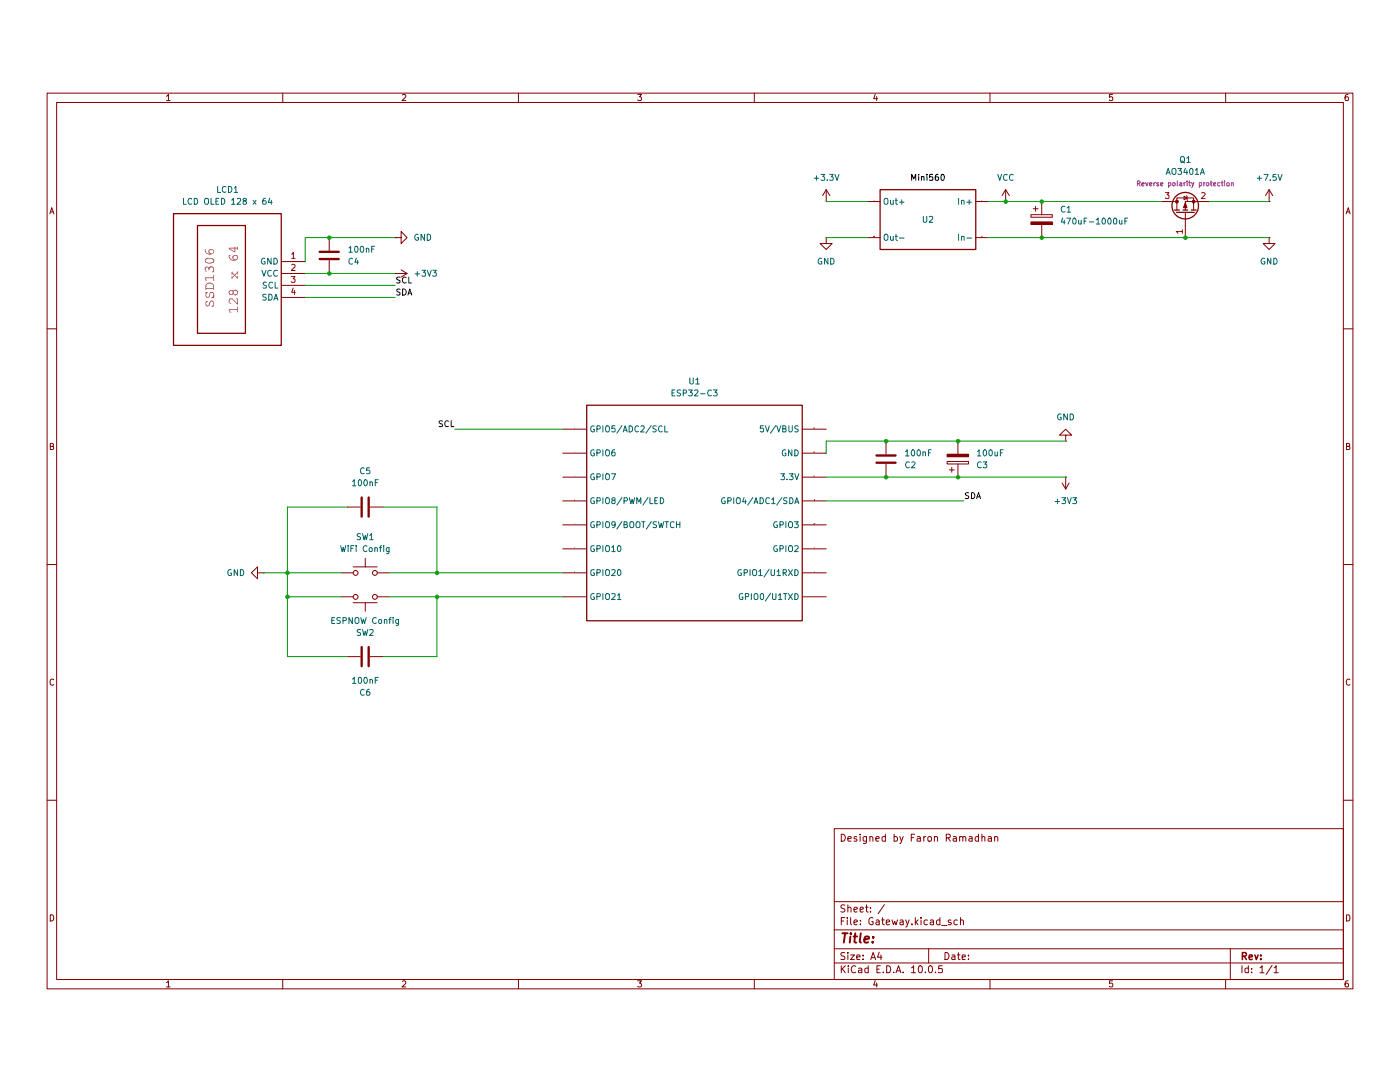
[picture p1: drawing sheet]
(kicad_sch
 (version 20260306)
 (generator "eeschema")
 (generator_version "10.0")
 (paper "A4")
 (title_block
  (comment 4 "Designed by Faron Ramadhan"))
 (lib_symbols
  (symbol "Device:C"
   (pin_numbers (hide yes))
   (pin_names
    (offset 0.254)) (exclude_from_sim no) (in_bom yes) (on_board yes)
   (in_pos_files yes)
   (duplicate_pin_numbers_are_jumpers no)
   (property "Reference" "C" (at 0.635 2.54 0) (show_name no) (do_not_autoplace no) (effects (font (size 1.27 1.27)) (justify left)))
   (property "Value" "C" (at 0.635 -2.54 0) (show_name no) (do_not_autoplace no) (effects (font (size 1.27 1.27)) (justify left)))
   (property "Footprint" "" (at 0.9652 -3.81 0) (show_name no) (do_not_autoplace no) (hide yes) (effects (font (size 1.27 1.27))))
   (property "Datasheet" "" (at 0 0 0) (show_name no) (do_not_autoplace no) (hide yes) (effects (font (size 1.27 1.27))))
   (property "Description" "Unpolarized capacitor" (at 0 0 0) (show_name no) (do_not_autoplace no) (hide yes) (effects (font (size 1.27 1.27))))
   (symbol "C_0_1"
    (polyline (pts (xy -2.032 0.762) (xy 2.032 0.762)) (stroke (width 0.508) (type default)) (fill (type none)))
    (polyline (pts (xy -2.032 -0.762) (xy 2.032 -0.762)) (stroke (width 0.508) (type default)) (fill (type none))))
   (symbol "C_1_1"
    (pin passive line (at 0 3.81 270) (length 2.794) (name "" (effects (font (size 1.27 1.27)))) (number "1" (effects (font (size 1.27 1.27)))))
    (pin passive line (at 0 -3.81 90) (length 2.794) (name "" (effects (font (size 1.27 1.27)))) (number "2" (effects (font (size 1.27 1.27))))))
   (embedded_fonts no))
  (symbol "Device:C_Polarized"
   (pin_numbers (hide yes))
   (pin_names
    (offset 0.254)) (exclude_from_sim no) (in_bom yes) (on_board yes)
   (in_pos_files yes)
   (duplicate_pin_numbers_are_jumpers no)
   (property "Reference" "C" (at 0.635 2.54 0) (show_name no) (do_not_autoplace no) (effects (font (size 1.27 1.27)) (justify left)))
   (property "Value" "C_Polarized" (at 0.635 -2.54 0) (show_name no) (do_not_autoplace no) (effects (font (size 1.27 1.27)) (justify left)))
   (property "Footprint" "" (at 0.9652 -3.81 0) (show_name no) (do_not_autoplace no) (hide yes) (effects (font (size 1.27 1.27))))
   (property "Datasheet" "" (at 0 0 0) (show_name no) (do_not_autoplace no) (hide yes) (effects (font (size 1.27 1.27))))
   (property "Description" "Polarized capacitor" (at 0 0 0) (show_name no) (do_not_autoplace no) (hide yes) (effects (font (size 1.27 1.27))))
   (symbol "C_Polarized_0_1"
    (rectangle (start -2.286 0.508) (end 2.286 1.016) (stroke (width 0) (type default)) (fill (type none)))
    (polyline (pts (xy -1.778 2.286) (xy -0.762 2.286)) (stroke (width 0) (type default)) (fill (type none)))
    (polyline (pts (xy -1.27 2.794) (xy -1.27 1.778)) (stroke (width 0) (type default)) (fill (type none)))
    (rectangle (start 2.286 -0.508) (end -2.286 -1.016) (stroke (width 0) (type default)) (fill (type outline))))
   (symbol "C_Polarized_1_1"
    (pin passive line (at 0 3.81 270) (length 2.794) (name "" (effects (font (size 1.27 1.27)))) (number "1" (effects (font (size 1.27 1.27)))))
    (pin passive line (at 0 -3.81 90) (length 2.794) (name "" (effects (font (size 1.27 1.27)))) (number "2" (effects (font (size 1.27 1.27))))))
   (embedded_fonts no))
  (symbol "ISK Doorlock Libraries:ESP32-C3-Super Mini" (exclude_from_sim no) (in_bom yes) (on_board yes)
   (in_pos_files yes)
   (duplicate_pin_numbers_are_jumpers no)
   (property "Reference" "U?" (at 0 22.86 0) (show_name no) (do_not_autoplace no) (effects (font (size 1.27 1.27))))
   (property "Value" "ESP32-C3" (at 0 20.32 0) (show_name no) (do_not_autoplace no) (effects (font (size 1.27 1.27))))
   (property "Footprint" "" (at 0 0 0) (show_name no) (do_not_autoplace no) (hide yes) (effects (font (size 1.27 1.27))))
   (property "Datasheet" "https://www.tindie.com/products/adz1122/esp32-c3-development-board-esp32-supermini/" (at 0 0 0) (show_name no) (do_not_autoplace no) (hide yes) (effects (font (size 1.27 1.27))))
   (property "Description" "" (at 0 0 0) (show_name no) (do_not_autoplace no) (hide yes) (effects (font (size 1.27 1.27))))
   (property "Manufacturer" "Maker go" (at 0 0 0) (show_name no) (do_not_autoplace no) (hide yes) (effects (font (size 1.27 1.27))))
   (symbol "ESP32-C3-Super Mini_0_0"
    (rectangle (start -22.86 17.78) (end 22.86 -27.94) (stroke (width 0.254) (type solid)) (fill (type none)))
    (pin unspecified line (at -27.94 12.7 0) (length 5.08) (name "GPIO5/ADC2/SCL" (effects (font (size 1.27 1.27)))) (number "1" (effects (font (size 0.0254 0.0254)))))
    (pin unspecified line (at -27.94 7.62 0) (length 5.08) (name "GPIO6" (effects (font (size 1.27 1.27)))) (number "2" (effects (font (size 0.0254 0.0254)))))
    (pin unspecified line (at -27.94 2.54 0) (length 5.08) (name "GPIO7" (effects (font (size 1.27 1.27)))) (number "3" (effects (font (size 0.0254 0.0254)))))
    (pin unspecified line (at -27.94 -2.54 0) (length 5.08) (name "GPIO8/PWM/LED" (effects (font (size 1.27 1.27)))) (number "4" (effects (font (size 0.0254 0.0254)))))
    (pin unspecified line (at -27.94 -7.62 0) (length 5.08) (name "GPIO9/BOOT/SWTCH" (effects (font (size 1.27 1.27)))) (number "5" (effects (font (size 0.0254 0.0254)))))
    (pin unspecified line (at -27.94 -12.7 0) (length 5.08) (name "GPIO10" (effects (font (size 1.27 1.27)))) (number "6" (effects (font (size 0.0254 0.0254)))))
    (pin unspecified line (at -27.94 -17.78 0) (length 5.08) (name "GPIO20" (effects (font (size 1.27 1.27)))) (number "7" (effects (font (size 0.0254 0.0254)))))
    (pin unspecified line (at -27.94 -22.86 0) (length 5.08) (name "GPIO21" (effects (font (size 1.27 1.27)))) (number "8" (effects (font (size 0.0254 0.0254)))))
    (pin unspecified line (at 27.94 -22.86 180) (length 5.08) (name "GPIO0/U1TXD" (effects (font (size 1.27 1.27)))) (number "9" (effects (font (size 0.0254 0.0254)))))
    (pin unspecified line (at 27.94 -17.78 180) (length 5.08) (name "GPIO1/U1RXD" (effects (font (size 1.27 1.27)))) (number "10" (effects (font (size 0.0254 0.0254)))))
    (pin unspecified line (at 27.94 -12.7 180) (length 5.08) (name "GPIO2" (effects (font (size 1.27 1.27)))) (number "11" (effects (font (size 0.0254 0.0254)))))
    (pin unspecified line (at 27.94 -7.62 180) (length 5.08) (name "GPIO3" (effects (font (size 1.27 1.27)))) (number "12" (effects (font (size 0.0254 0.0254)))))
    (pin unspecified line (at 27.94 -2.54 180) (length 5.08) (name "GPIO4/ADC1/SDA" (effects (font (size 1.27 1.27)))) (number "13" (effects (font (size 0.0254 0.0254)))))
    (pin unspecified line (at 27.94 2.54 180) (length 5.08) (name "3.3V" (effects (font (size 1.27 1.27)))) (number "14" (effects (font (size 0.0254 0.0254)))))
    (pin unspecified line (at 27.94 7.62 180) (length 5.08) (name "GND" (effects (font (size 1.27 1.27)))) (number "15" (effects (font (size 0.0254 0.0254)))))
    (pin unspecified line (at 27.94 12.7 180) (length 5.08) (name "5V/VBUS" (effects (font (size 1.27 1.27)))) (number "16" (effects (font (size 0.0254 0.0254))))))
   (embedded_fonts no))
  (symbol "ISK Doorlock Libraries:LCD OLED 128 x 64" (exclude_from_sim no) (in_bom yes) (on_board yes)
   (in_pos_files yes)
   (duplicate_pin_numbers_are_jumpers no)
   (property "Reference" "LCD?" (at -7.62 20.32 0) (show_name no) (do_not_autoplace no) (effects (font (size 1.27 1.27))))
   (property "Value" "LCD OLED 128 x 64" (at -8.89 17.78 0) (show_name no) (do_not_autoplace no) (effects (font (size 1.27 1.27))))
   (property "Footprint" "" (at 0 0 0) (show_name no) (do_not_autoplace no) (hide yes) (effects (font (size 1.27 1.27))))
   (property "Datasheet" "" (at 0 0 0) (show_name no) (do_not_autoplace no) (hide yes) (effects (font (size 1.27 1.27))))
   (property "Description" "" (at 0 0 0) (show_name no) (do_not_autoplace no) (hide yes) (effects (font (size 1.27 1.27))))
   (symbol "LCD OLED 128 x 64_0_0"
    (rectangle (start -20.32 13.97) (end 2.54 -13.97) (stroke (width 0.254) (type solid)) (fill (type none)))
    (rectangle (start -15.24 11.43) (end -5.08 -11.43) (stroke (width 0.254) (type solid)) (fill (type none)))
    (text "SSD1306" (at -13.8303 -6.0452 900) (effects (font
    (face "monospace") (size 2.1717 2.1717)) (justify left top)))
    (text "128 x 64" (at -8.7503 -7.3152 900) (effects (font
    (face "monospace") (size 2.1717 2.1717)) (justify left top)))
    (pin unspecified line (at 7.62 3.81 180) (length 5.08) (name "GND" (effects (font (size 1.27 1.27)))) (number "1" (effects (font (size 1.27 1.27)))))
    (pin unspecified line (at 7.62 1.27 180) (length 5.08) (name "VCC" (effects (font (size 1.27 1.27)))) (number "2" (effects (font (size 1.27 1.27)))))
    (pin unspecified line (at 7.62 -1.27 180) (length 5.08) (name "SCL" (effects (font (size 1.27 1.27)))) (number "3" (effects (font (size 1.27 1.27)))))
    (pin unspecified line (at 7.62 -3.81 180) (length 5.08) (name "SDA" (effects (font (size 1.27 1.27)))) (number "4" (effects (font (size 1.27 1.27))))))
   (embedded_fonts no))
  (symbol "ISK Doorlock Libraries:Mini560" (exclude_from_sim no) (in_bom yes) (on_board yes)
   (in_pos_files yes)
   (duplicate_pin_numbers_are_jumpers no)
   (property "Reference" "U?" (at 10.16 17.78 0) (show_name no) (do_not_autoplace no) (effects (font (size 1.27 1.27))))
   (property "Value" "Mini560" (at 10.16 15.24 0) (show_name no) (do_not_autoplace no) (effects (font (size 1.27 1.27))))
   (property "Footprint" "" (at 0 0 0) (show_name no) (do_not_autoplace no) (hide yes) (effects (font (size 1.27 1.27))))
   (property "Datasheet" "" (at 0 0 0) (show_name no) (do_not_autoplace no) (hide yes) (effects (font (size 1.27 1.27))))
   (property "Description" "" (at 0 0 0) (show_name no) (do_not_autoplace no) (hide yes) (effects (font (size 1.27 1.27))))
   (symbol "Mini560_0_0"
    (rectangle (start 0 12.7) (end 20.32 0) (stroke (width 0.254) (type solid)) (fill (type none)))
    (pin passive line (at -2.54 10.16 0) (length 2.54) (name "In+" (effects (font (size 1.27 1.27)))) (number "1" (effects (font (size 0.0254 0.0254)))))
    (pin passive line (at -2.54 2.54 0) (length 2.54) (name "In-" (effects (font (size 1.27 1.27)))) (number "2" (effects (font (size 0.0254 0.0254)))))
    (pin passive line (at 22.86 2.54 180) (length 2.54) (name "Out-" (effects (font (size 1.27 1.27)))) (number "3" (effects (font (size 0.0254 0.0254)))))
    (pin passive line (at 22.86 10.16 180) (length 2.54) (name "Out+" (effects (font (size 1.27 1.27)))) (number "4" (effects (font (size 0.0254 0.0254))))))
   (embedded_fonts no))
  (symbol "Switch:SW_Push"
   (pin_numbers (hide yes))
   (pin_names
    (offset 1.016) (hide yes)) (exclude_from_sim no) (in_bom yes) (on_board yes)
   (in_pos_files yes)
   (duplicate_pin_numbers_are_jumpers no)
   (property "Reference" "SW" (at 1.27 2.54 0) (show_name no) (do_not_autoplace no) (effects (font (size 1.27 1.27)) (justify left)))
   (property "Value" "SW_Push" (at 0 -1.524 0) (show_name no) (do_not_autoplace no) (effects (font (size 1.27 1.27))))
   (property "Footprint" "" (at 0 5.08 0) (show_name no) (do_not_autoplace no) (hide yes) (effects (font (size 1.27 1.27))))
   (property "Datasheet" "" (at 0 5.08 0) (show_name no) (do_not_autoplace no) (hide yes) (effects (font (size 1.27 1.27))))
   (property "Description" "Push button switch, generic, two pins" (at 0 0 0) (show_name no) (do_not_autoplace no) (hide yes) (effects (font (size 1.27 1.27))))
   (symbol "SW_Push_0_1"
    (circle (center -2.032 0) (radius 0.508) (stroke (width 0) (type default)) (fill (type none)))
    (polyline (pts (xy 0 1.27) (xy 0 3.048)) (stroke (width 0) (type default)) (fill (type none)))
    (circle (center 2.032 0) (radius 0.508) (stroke (width 0) (type default)) (fill (type none)))
    (polyline (pts (xy 2.54 1.27) (xy -2.54 1.27)) (stroke (width 0) (type default)) (fill (type none)))
    (pin passive line (at -5.08 0 0) (length 2.54) (name "1" (effects (font (size 1.27 1.27)))) (number "1" (effects (font (size 1.27 1.27)))))
    (pin passive line (at 5.08 0 180) (length 2.54) (name "2" (effects (font (size 1.27 1.27)))) (number "2" (effects (font (size 1.27 1.27))))))
   (embedded_fonts no))
  (symbol "Transistor_FET:AO3401A"
   (pin_names (hide yes)) (exclude_from_sim no) (in_bom yes) (on_board yes)
   (in_pos_files yes)
   (duplicate_pin_numbers_are_jumpers no)
   (property "Reference" "Q" (at 5.08 1.905 0) (show_name no) (do_not_autoplace no) (effects (font (size 1.27 1.27)) (justify left)))
   (property "Value" "AO3401A" (at 5.08 0 0) (show_name no) (do_not_autoplace no) (effects (font (size 1.27 1.27)) (justify left)))
   (property "Footprint" "Package_TO_SOT_SMD:SOT-23" (at 5.08 -1.905 0) (show_name no) (do_not_autoplace no) (hide yes) (effects (font (size 1.27 1.27)
    (italic yes)) (justify left)))
   (property "Datasheet" "http://www.aosmd.com/pdfs/datasheet/AO3401A.pdf" (at 5.08 -3.81 0) (show_name no) (do_not_autoplace no) (hide yes) (effects (font (size 1.27 1.27)) (justify left)))
   (property "Description" "-4.0A Id, -30V Vds, P-Channel MOSFET, SOT-23" (at 0 0 0) (show_name no) (do_not_autoplace no) (hide yes) (effects (font (size 1.27 1.27))))
   (symbol "AO3401A_0_1"
    (polyline (pts (xy 0.254 1.905) (xy 0.254 -1.905)) (stroke (width 0.254) (type default)) (fill (type none)))
    (polyline (pts (xy 0.254 0) (xy -2.54 0)) (stroke (width 0) (type default)) (fill (type none)))
    (polyline (pts (xy 0.762 2.286) (xy 0.762 1.27)) (stroke (width 0.254) (type default)) (fill (type none)))
    (polyline (pts (xy 0.762 1.778) (xy 3.302 1.778) (xy 3.302 -1.778) (xy 0.762 -1.778)) (stroke (width 0) (type default)) (fill (type none)))
    (polyline (pts (xy 0.762 0.508) (xy 0.762 -0.508)) (stroke (width 0.254) (type default)) (fill (type none)))
    (polyline (pts (xy 0.762 -1.27) (xy 0.762 -2.286)) (stroke (width 0.254) (type default)) (fill (type none)))
    (circle (center 1.651 0) (radius 2.794) (stroke (width 0.254) (type default)) (fill (type none)))
    (polyline (pts (xy 2.286 0) (xy 1.27 0.381) (xy 1.27 -0.381) (xy 2.286 0)) (stroke (width 0) (type default)) (fill (type outline)))
    (polyline (pts (xy 2.54 2.54) (xy 2.54 1.778)) (stroke (width 0) (type default)) (fill (type none)))
    (circle (center 2.54 1.778) (radius 0.254) (stroke (width 0) (type default)) (fill (type outline)))
    (circle (center 2.54 -1.778) (radius 0.254) (stroke (width 0) (type default)) (fill (type outline)))
    (polyline (pts (xy 2.54 -2.54) (xy 2.54 0) (xy 0.762 0)) (stroke (width 0) (type default)) (fill (type none)))
    (polyline (pts (xy 2.794 -0.508) (xy 2.921 -0.381) (xy 3.683 -0.381) (xy 3.81 -0.254)) (stroke (width 0) (type default)) (fill (type none)))
    (polyline (pts (xy 3.302 -0.381) (xy 2.921 0.254) (xy 3.683 0.254) (xy 3.302 -0.381)) (stroke (width 0) (type default)) (fill (type none))))
   (symbol "AO3401A_1_1"
    (pin input line (at -5.08 0 0) (length 2.54) (name "G" (effects (font (size 1.27 1.27)))) (number "1" (effects (font (size 1.27 1.27)))))
    (pin passive line (at 2.54 -5.08 90) (length 2.54) (name "S" (effects (font (size 1.27 1.27)))) (number "2" (effects (font (size 1.27 1.27)))))
    (pin passive line (at 2.54 5.08 270) (length 2.54) (name "D" (effects (font (size 1.27 1.27)))) (number "3" (effects (font (size 1.27 1.27))))))
   (embedded_fonts no))
  (symbol "power:+3.3V"
   (power global)
   (pin_numbers (hide yes))
   (pin_names
    (offset 0) (hide yes)) (exclude_from_sim no) (in_bom yes) (on_board yes)
   (in_pos_files yes)
   (duplicate_pin_numbers_are_jumpers no)
   (property "Reference" "#PWR" (at 0 -3.81 0) (show_name no) (do_not_autoplace no) (hide yes) (effects (font (size 1.27 1.27))))
   (property "Value" "+3.3V" (at 0 3.556 0) (show_name no) (do_not_autoplace no) (effects (font (size 1.27 1.27))))
   (property "Footprint" "" (at 0 0 0) (show_name no) (do_not_autoplace no) (hide yes) (effects (font (size 1.27 1.27))))
   (property "Datasheet" "" (at 0 0 0) (show_name no) (do_not_autoplace no) (hide yes) (effects (font (size 1.27 1.27))))
   (property "Description" "Power symbol creates a global label with name \"+3.3V\"" (at 0 0 0) (show_name no) (do_not_autoplace no) (hide yes) (effects (font (size 1.27 1.27))))
   (symbol "+3.3V_0_1"
    (polyline (pts (xy -0.762 1.27) (xy 0 2.54)) (stroke (width 0) (type default)) (fill (type none)))
    (polyline (pts (xy 0 2.54) (xy 0.762 1.27)) (stroke (width 0) (type default)) (fill (type none)))
    (polyline (pts (xy 0 0) (xy 0 2.54)) (stroke (width 0) (type default)) (fill (type none))))
   (symbol "+3.3V_1_1"
    (pin power_in line (at 0 0 90) (length 0) (name "" (effects (font (size 1.27 1.27)))) (number "1" (effects (font (size 1.27 1.27))))))
   (embedded_fonts no))
  (symbol "power:+3V3"
   (power global)
   (pin_numbers (hide yes))
   (pin_names
    (offset 0) (hide yes)) (exclude_from_sim no) (in_bom yes) (on_board yes)
   (in_pos_files yes)
   (duplicate_pin_numbers_are_jumpers no)
   (property "Reference" "#PWR" (at 0 -3.81 0) (show_name no) (do_not_autoplace no) (hide yes) (effects (font (size 1.27 1.27))))
   (property "Value" "+3V3" (at 0 3.556 0) (show_name no) (do_not_autoplace no) (effects (font (size 1.27 1.27))))
   (property "Footprint" "" (at 0 0 0) (show_name no) (do_not_autoplace no) (hide yes) (effects (font (size 1.27 1.27))))
   (property "Datasheet" "" (at 0 0 0) (show_name no) (do_not_autoplace no) (hide yes) (effects (font (size 1.27 1.27))))
   (property "Description" "Power symbol creates a global label with name \"+3V3\"" (at 0 0 0) (show_name no) (do_not_autoplace no) (hide yes) (effects (font (size 1.27 1.27))))
   (symbol "+3V3_0_1"
    (polyline (pts (xy -0.762 1.27) (xy 0 2.54)) (stroke (width 0) (type default)) (fill (type none)))
    (polyline (pts (xy 0 2.54) (xy 0.762 1.27)) (stroke (width 0) (type default)) (fill (type none)))
    (polyline (pts (xy 0 0) (xy 0 2.54)) (stroke (width 0) (type default)) (fill (type none))))
   (symbol "+3V3_1_1"
    (pin power_in line (at 0 0 90) (length 0) (name "" (effects (font (size 1.27 1.27)))) (number "1" (effects (font (size 1.27 1.27))))))
   (embedded_fonts no))
  (symbol "power:+7.5V"
   (power global)
   (pin_numbers (hide yes))
   (pin_names
    (offset 0) (hide yes)) (exclude_from_sim no) (in_bom yes) (on_board yes)
   (in_pos_files yes)
   (duplicate_pin_numbers_are_jumpers no)
   (property "Reference" "#PWR" (at 0 -3.81 0) (show_name no) (do_not_autoplace no) (hide yes) (effects (font (size 1.27 1.27))))
   (property "Value" "+7.5V" (at 0 3.556 0) (show_name no) (do_not_autoplace no) (effects (font (size 1.27 1.27))))
   (property "Footprint" "" (at 0 0 0) (show_name no) (do_not_autoplace no) (hide yes) (effects (font (size 1.27 1.27))))
   (property "Datasheet" "" (at 0 0 0) (show_name no) (do_not_autoplace no) (hide yes) (effects (font (size 1.27 1.27))))
   (property "Description" "Power symbol creates a global label with name \"+7.5V\"" (at 0 0 0) (show_name no) (do_not_autoplace no) (hide yes) (effects (font (size 1.27 1.27))))
   (symbol "+7.5V_0_1"
    (polyline (pts (xy -0.762 1.27) (xy 0 2.54)) (stroke (width 0) (type default)) (fill (type none)))
    (polyline (pts (xy 0 2.54) (xy 0.762 1.27)) (stroke (width 0) (type default)) (fill (type none)))
    (polyline (pts (xy 0 0) (xy 0 2.54)) (stroke (width 0) (type default)) (fill (type none))))
   (symbol "+7.5V_1_1"
    (pin power_in line (at 0 0 90) (length 0) (name "" (effects (font (size 1.27 1.27)))) (number "1" (effects (font (size 1.27 1.27))))))
   (embedded_fonts no))
  (symbol "power:GND"
   (power global)
   (pin_numbers (hide yes))
   (pin_names
    (offset 0) (hide yes)) (exclude_from_sim no) (in_bom yes) (on_board yes)
   (in_pos_files yes)
   (duplicate_pin_numbers_are_jumpers no)
   (property "Reference" "#PWR" (at 0 -6.35 0) (show_name no) (do_not_autoplace no) (hide yes) (effects (font (size 1.27 1.27))))
   (property "Value" "GND" (at 0 -3.81 0) (show_name no) (do_not_autoplace no) (effects (font (size 1.27 1.27))))
   (property "Footprint" "" (at 0 0 0) (show_name no) (do_not_autoplace no) (hide yes) (effects (font (size 1.27 1.27))))
   (property "Datasheet" "" (at 0 0 0) (show_name no) (do_not_autoplace no) (hide yes) (effects (font (size 1.27 1.27))))
   (property "Description" "Power symbol creates a global label with name \"GND\" , ground" (at 0 0 0) (show_name no) (do_not_autoplace no) (hide yes) (effects (font (size 1.27 1.27))))
   (symbol "GND_0_1"
    (polyline (pts (xy 0 0) (xy 0 -1.27) (xy 1.27 -1.27) (xy 0 -2.54) (xy -1.27 -1.27) (xy 0 -1.27)) (stroke (width 0) (type default)) (fill (type none))))
   (symbol "GND_1_1"
    (pin power_in line (at 0 0 270) (length 0) (name "" (effects (font (size 1.27 1.27)))) (number "1" (effects (font (size 1.27 1.27))))))
   (embedded_fonts no))
  (symbol "power:VCC"
   (power global)
   (pin_numbers (hide yes))
   (pin_names
    (offset 0) (hide yes)) (exclude_from_sim no) (in_bom yes) (on_board yes)
   (in_pos_files yes)
   (duplicate_pin_numbers_are_jumpers no)
   (property "Reference" "#PWR" (at 0 -3.81 0) (show_name no) (do_not_autoplace no) (hide yes) (effects (font (size 1.27 1.27))))
   (property "Value" "VCC" (at 0 3.556 0) (show_name no) (do_not_autoplace no) (effects (font (size 1.27 1.27))))
   (property "Footprint" "" (at 0 0 0) (show_name no) (do_not_autoplace no) (hide yes) (effects (font (size 1.27 1.27))))
   (property "Datasheet" "" (at 0 0 0) (show_name no) (do_not_autoplace no) (hide yes) (effects (font (size 1.27 1.27))))
   (property "Description" "Power symbol creates a global label with name \"VCC\"" (at 0 0 0) (show_name no) (do_not_autoplace no) (hide yes) (effects (font (size 1.27 1.27))))
   (symbol "VCC_0_1"
    (polyline (pts (xy -0.762 1.27) (xy 0 2.54)) (stroke (width 0) (type default)) (fill (type none)))
    (polyline (pts (xy 0 2.54) (xy 0.762 1.27)) (stroke (width 0) (type default)) (fill (type none)))
    (polyline (pts (xy 0 0) (xy 0 2.54)) (stroke (width 0) (type default)) (fill (type none))))
   (symbol "VCC_1_1"
    (pin power_in line (at 0 0 90) (length 0) (name "" (effects (font (size 1.27 1.27)))) (number "1" (effects (font (size 1.27 1.27))))))
   (embedded_fonts no)))
 (junction
  (at 213.36 33.02)
  (diameter 0)
  (color 0 0 0 0))
 (junction
  (at 187.96 91.44)
  (diameter 0)
  (color 0 0 0 0))
 (junction
  (at 92.71 111.76)
  (diameter 0)
  (color 0 0 0 0))
 (junction
  (at 251.46 40.64)
  (diameter 0)
  (color 0 0 0 0))
 (junction
  (at 220.98 33.02)
  (diameter 0)
  (color 0 0 0 0))
 (junction
  (at 92.71 116.84)
  (diameter 0)
  (color 0 0 0 0))
 (junction
  (at 69.85 48.26)
  (diameter 0)
  (color 0 0 0 0))
 (junction
  (at 220.98 40.64)
  (diameter 0)
  (color 0 0 0 0))
 (junction
  (at 203.2 83.82)
  (diameter 0)
  (color 0 0 0 0))
 (junction
  (at 60.96 116.84)
  (diameter 0)
  (color 0 0 0 0))
 (junction
  (at 187.96 83.82)
  (diameter 0)
  (color 0 0 0 0))
 (junction
  (at 203.2 91.44)
  (diameter 0)
  (color 0 0 0 0))
 (junction
  (at 69.85 40.64)
  (diameter 0)
  (color 0 0 0 0))
 (junction
  (at 60.96 111.76)
  (diameter 0)
  (color 0 0 0 0))
 (wire
  (pts (xy 55.88 111.76) (xy 60.96 111.76))
  (stroke (width 0) (type default)))
 (wire
  (pts (xy 60.96 116.84) (xy 60.96 111.76))
  (stroke (width 0) (type default)))
 (wire
  (pts (xy 175.26 83.82) (xy 175.26 86.36))
  (stroke (width 0) (type default)))
 (wire
  (pts (xy 82.55 116.84) (xy 92.71 116.84))
  (stroke (width 0) (type default)))
 (wire
  (pts (xy 175.26 91.44) (xy 187.96 91.44))
  (stroke (width 0) (type default)))
 (wire
  (pts (xy 64.77 50.8) (xy 83.82 50.8))
  (stroke (width 0) (type default)))
 (wire
  (pts (xy 119.38 81.28) (xy 96.52 81.28))
  (stroke (width 0) (type default)))
 (wire
  (pts (xy 213.36 33.02) (xy 220.98 33.02))
  (stroke (width 0) (type default)))
 (wire
  (pts (xy 175.26 83.82) (xy 187.96 83.82))
  (stroke (width 0) (type default)))
 (wire
  (pts (xy 187.96 91.44) (xy 203.2 91.44))
  (stroke (width 0) (type default)))
 (wire
  (pts (xy 64.77 53.34) (xy 83.82 53.34))
  (stroke (width 0) (type default)))
 (wire
  (pts (xy 213.36 33.02) (xy 209.55 33.02))
  (stroke (width 0) (type default)))
 (wire
  (pts (xy 175.26 33.02) (xy 184.15 33.02))
  (stroke (width 0) (type default)))
 (wire
  (pts (xy 73.66 129.54) (xy 60.96 129.54))
  (stroke (width 0) (type default)))
 (wire
  (pts (xy 92.71 116.84) (xy 119.38 116.84))
  (stroke (width 0) (type default)))
 (wire
  (pts (xy 60.96 111.76) (xy 72.39 111.76))
  (stroke (width 0) (type default)))
 (wire
  (pts (xy 73.66 97.79) (xy 60.96 97.79))
  (stroke (width 0) (type default)))
 (wire
  (pts (xy 246.38 33.02) (xy 220.98 33.02))
  (stroke (width 0) (type default)))
 (wire
  (pts (xy 69.85 40.64) (xy 83.82 40.64))
  (stroke (width 0) (type default)))
 (wire
  (pts (xy 203.2 83.82) (xy 226.06 83.82))
  (stroke (width 0) (type default)))
 (wire
  (pts (xy 209.55 40.64) (xy 220.98 40.64))
  (stroke (width 0) (type default)))
 (wire
  (pts (xy 92.71 111.76) (xy 92.71 97.79))
  (stroke (width 0) (type default)))
 (wire
  (pts (xy 269.24 40.64) (xy 251.46 40.64))
  (stroke (width 0) (type default)))
 (wire
  (pts (xy 92.71 116.84) (xy 92.71 129.54))
  (stroke (width 0) (type default)))
 (wire
  (pts (xy 92.71 129.54) (xy 81.28 129.54))
  (stroke (width 0) (type default)))
 (wire
  (pts (xy 187.96 83.82) (xy 203.2 83.82))
  (stroke (width 0) (type default)))
 (wire
  (pts (xy 175.26 96.52) (xy 204.47 96.52))
  (stroke (width 0) (type default)))
 (wire
  (pts (xy 64.77 40.64) (xy 64.77 45.72))
  (stroke (width 0) (type default)))
 (wire
  (pts (xy 251.46 40.64) (xy 220.98 40.64))
  (stroke (width 0) (type default)))
 (wire
  (pts (xy 60.96 116.84) (xy 72.39 116.84))
  (stroke (width 0) (type default)))
 (wire
  (pts (xy 82.55 111.76) (xy 92.71 111.76))
  (stroke (width 0) (type default)))
 (wire
  (pts (xy 226.06 91.44) (xy 203.2 91.44))
  (stroke (width 0) (type default)))
 (wire
  (pts (xy 69.85 48.26) (xy 83.82 48.26))
  (stroke (width 0) (type default)))
 (wire
  (pts (xy 64.77 40.64) (xy 69.85 40.64))
  (stroke (width 0) (type default)))
 (wire
  (pts (xy 92.71 111.76) (xy 119.38 111.76))
  (stroke (width 0) (type default)))
 (wire
  (pts (xy 60.96 97.79) (xy 60.96 111.76))
  (stroke (width 0) (type default)))
 (wire
  (pts (xy 175.26 40.64) (xy 184.15 40.64))
  (stroke (width 0) (type default)))
 (wire
  (pts (xy 60.96 129.54) (xy 60.96 116.84))
  (stroke (width 0) (type default)))
 (wire
  (pts (xy 64.77 48.26) (xy 69.85 48.26))
  (stroke (width 0) (type default)))
 (wire
  (pts (xy 92.71 97.79) (xy 81.28 97.79))
  (stroke (width 0) (type default)))
 (wire
  (pts (xy 269.24 33.02) (xy 256.54 33.02))
  (stroke (width 0) (type default)))
 (label "SCL"
  (at 83.82 50.8 0)
  (effects (font (size 1.27 1.27)) (justify left bottom)))
 (label "SDA"
  (at 204.47 96.52 0)
  (effects (font (size 1.27 1.27)) (justify left bottom)))
 (label "SCL"
  (at 96.52 81.28 180)
  (effects (font (size 1.27 1.27)) (justify right bottom)))
 (label "SDA"
  (at 83.82 53.34 0)
  (effects (font (size 1.27 1.27)) (justify left bottom)))
 (symbol
  (lib_id "Device:C")
  (at 187.96 87.63 0)
  (mirror x)
  (unit 1)
  (body_style 1)
  (exclude_from_sim no)
  (in_bom yes)
  (on_board yes)
  (in_pos_files yes)
  (dnp no)
  (fields_autoplaced yes)
  (property "Reference" "C2" (at 191.77 88.9001 0) (show_name no) (do_not_autoplace no) (effects (font (size 1.27 1.27)) (justify left)))
  (property "Value" "100nF" (at 191.77 86.3601 0) (show_name no) (do_not_autoplace no) (effects (font (size 1.27 1.27)) (justify left)))
  (property "Footprint" "" (at 188.9252 83.82 0) (hide yes) (show_name no) (do_not_autoplace no) (effects (font (size 1.27 1.27))))
  (property "Datasheet" "" (at 187.96 87.63 0) (hide yes) (show_name no) (do_not_autoplace no) (effects (font (size 1.27 1.27))))
  (property "Description" "Unpolarized capacitor" (at 187.96 87.63 0) (hide yes) (show_name no) (do_not_autoplace no) (effects (font (size 1.27 1.27))))
  (pin "1")
  (pin "2"))
 (symbol
  (lib_id "Transistor_FET:AO3401A")
  (at 251.46 35.56 90)
  (unit 1)
  (body_style 1)
  (exclude_from_sim no)
  (in_bom yes)
  (on_board yes)
  (in_pos_files yes)
  (dnp no)
  (property "Reference" "Q1" (at 251.46 24.13 90) (show_name no) (do_not_autoplace no) (effects (font (size 1.27 1.27))))
  (property "Value" "AO3401A" (at 251.46 26.67 90) (show_name no) (do_not_autoplace no) (effects (font (size 1.27 1.27))))
  (property "Footprint" "Package_TO_SOT_SMD:SOT-23" (at 253.365 30.48 0) (hide yes) (show_name no) (do_not_autoplace no) (effects (font (size 1.27 1.27)
    (italic yes)) (justify left)))
  (property "Datasheet" "http://www.aosmd.com/pdfs/datasheet/AO3401A.pdf" (at 255.27 30.48 0) (hide yes) (show_name no) (do_not_autoplace no) (effects (font (size 1.27 1.27)) (justify left)))
  (property "Description" "-4.0A Id, -30V Vds, P-Channel MOSFET, SOT-23" (at 251.46 35.56 0) (hide yes) (show_name no) (do_not_autoplace no) (effects (font (size 1.27 1.27))))
  (property "Function" "Reverse polarity protection" (at 251.46 29.21 90) (show_name no) (do_not_autoplace no) (effects (font (size 1.016 1.016))))
  (pin "3")
  (pin "2")
  (pin "1"))
 (symbol
  (lib_id "power:GND")
  (at 55.88 111.76 270)
  (unit 1)
  (body_style 1)
  (exclude_from_sim no)
  (in_bom yes)
  (on_board yes)
  (in_pos_files yes)
  (dnp no)
  (fields_autoplaced yes)
  (property "Reference" "#PWR010" (at 49.53 111.76 0) (hide yes) (show_name no) (do_not_autoplace no) (effects (font (size 1.27 1.27))))
  (property "Value" "GND" (at 52.07 111.7599 90) (show_name no) (do_not_autoplace no) (effects (font (size 1.27 1.27)) (justify right)))
  (property "Footprint" "" (at 55.88 111.76 0) (hide yes) (show_name no) (do_not_autoplace no) (effects (font (size 1.27 1.27))))
  (property "Datasheet" "" (at 55.88 111.76 0) (hide yes) (show_name no) (do_not_autoplace no) (effects (font (size 1.27 1.27))))
  (property "Description" "Power symbol creates a global label with name \"GND\" , ground" (at 55.88 111.76 0) (hide yes) (show_name no) (do_not_autoplace no) (effects (font (size 1.27 1.27))))
  (pin "1"))
 (symbol
  (lib_id "power:+3V3")
  (at 226.06 91.44 0)
  (mirror x)
  (unit 1)
  (body_style 1)
  (exclude_from_sim no)
  (in_bom yes)
  (on_board yes)
  (in_pos_files yes)
  (dnp no)
  (fields_autoplaced yes)
  (property "Reference" "#PWR06" (at 226.06 87.63 0) (hide yes) (show_name no) (do_not_autoplace no) (effects (font (size 1.27 1.27))))
  (property "Value" "+3V3" (at 226.06 96.52 0) (show_name no) (do_not_autoplace no) (effects (font (size 1.27 1.27))))
  (property "Footprint" "" (at 226.06 91.44 0) (hide yes) (show_name no) (do_not_autoplace no) (effects (font (size 1.27 1.27))))
  (property "Datasheet" "" (at 226.06 91.44 0) (hide yes) (show_name no) (do_not_autoplace no) (effects (font (size 1.27 1.27))))
  (property "Description" "Power symbol creates a global label with name \"+3V3\"" (at 226.06 91.44 0) (hide yes) (show_name no) (do_not_autoplace no) (effects (font (size 1.27 1.27))))
  (pin "1"))
 (symbol
  (lib_id "Device:C")
  (at 77.47 97.79 270)
  (mirror x)
  (unit 1)
  (body_style 1)
  (exclude_from_sim no)
  (in_bom yes)
  (on_board yes)
  (in_pos_files yes)
  (dnp no)
  (fields_autoplaced yes)
  (property "Reference" "C5" (at 77.47 90.17 90) (show_name no) (do_not_autoplace no) (effects (font (size 1.27 1.27))))
  (property "Value" "100nF" (at 77.47 92.71 90) (show_name no) (do_not_autoplace no) (effects (font (size 1.27 1.27))))
  (property "Footprint" "" (at 73.66 96.8248 0) (hide yes) (show_name no) (do_not_autoplace no) (effects (font (size 1.27 1.27))))
  (property "Datasheet" "" (at 77.47 97.79 0) (hide yes) (show_name no) (do_not_autoplace no) (effects (font (size 1.27 1.27))))
  (property "Description" "Unpolarized capacitor" (at 77.47 97.79 0) (hide yes) (show_name no) (do_not_autoplace no) (effects (font (size 1.27 1.27))))
  (pin "1")
  (pin "2"))
 (symbol
  (lib_id "Switch:SW_Push")
  (at 77.47 111.76 0)
  (unit 1)
  (body_style 1)
  (exclude_from_sim no)
  (in_bom yes)
  (on_board yes)
  (in_pos_files yes)
  (dnp no)
  (fields_autoplaced yes)
  (property "Reference" "SW1" (at 77.47 104.14 0) (show_name no) (do_not_autoplace no) (effects (font (size 1.27 1.27))))
  (property "Value" "WiFi Config" (at 77.47 106.68 0) (show_name no) (do_not_autoplace no) (effects (font (size 1.27 1.27))))
  (property "Footprint" "" (at 77.47 106.68 0) (hide yes) (show_name no) (do_not_autoplace no) (effects (font (size 1.27 1.27))))
  (property "Datasheet" "" (at 77.47 106.68 0) (hide yes) (show_name no) (do_not_autoplace no) (effects (font (size 1.27 1.27))))
  (property "Description" "Push button switch, generic, two pins" (at 77.47 111.76 0) (hide yes) (show_name no) (do_not_autoplace no) (effects (font (size 1.27 1.27))))
  (pin "2")
  (pin "1"))
 (symbol
  (lib_id "power:GND")
  (at 226.06 83.82 0)
  (mirror x)
  (unit 1)
  (body_style 1)
  (exclude_from_sim no)
  (in_bom yes)
  (on_board yes)
  (in_pos_files yes)
  (dnp no)
  (fields_autoplaced yes)
  (property "Reference" "#PWR07" (at 226.06 77.47 0) (hide yes) (show_name no) (do_not_autoplace no) (effects (font (size 1.27 1.27))))
  (property "Value" "GND" (at 226.06 78.74 0) (show_name no) (do_not_autoplace no) (effects (font (size 1.27 1.27))))
  (property "Footprint" "" (at 226.06 83.82 0) (hide yes) (show_name no) (do_not_autoplace no) (effects (font (size 1.27 1.27))))
  (property "Datasheet" "" (at 226.06 83.82 0) (hide yes) (show_name no) (do_not_autoplace no) (effects (font (size 1.27 1.27))))
  (property "Description" "Power symbol creates a global label with name \"GND\" , ground" (at 226.06 83.82 0) (hide yes) (show_name no) (do_not_autoplace no) (effects (font (size 1.27 1.27))))
  (pin "1"))
 (symbol
  (lib_id "Device:C")
  (at 69.85 44.45 0)
  (mirror x)
  (unit 1)
  (body_style 1)
  (exclude_from_sim no)
  (in_bom yes)
  (on_board yes)
  (in_pos_files yes)
  (dnp no)
  (fields_autoplaced yes)
  (property "Reference" "C4" (at 73.66 45.7201 0) (show_name no) (do_not_autoplace no) (effects (font (size 1.27 1.27)) (justify left)))
  (property "Value" "100nF" (at 73.66 43.1801 0) (show_name no) (do_not_autoplace no) (effects (font (size 1.27 1.27)) (justify left)))
  (property "Footprint" "" (at 70.8152 40.64 0) (hide yes) (show_name no) (do_not_autoplace no) (effects (font (size 1.27 1.27))))
  (property "Datasheet" "" (at 69.85 44.45 0) (hide yes) (show_name no) (do_not_autoplace no) (effects (font (size 1.27 1.27))))
  (property "Description" "Unpolarized capacitor" (at 69.85 44.45 0) (hide yes) (show_name no) (do_not_autoplace no) (effects (font (size 1.27 1.27))))
  (pin "1")
  (pin "2"))
 (symbol
  (lib_id "power:GND")
  (at 83.82 40.64 90)
  (unit 1)
  (body_style 1)
  (exclude_from_sim no)
  (in_bom yes)
  (on_board yes)
  (in_pos_files yes)
  (dnp no)
  (fields_autoplaced yes)
  (property "Reference" "#PWR08" (at 90.17 40.64 0) (hide yes) (show_name no) (do_not_autoplace no) (effects (font (size 1.27 1.27))))
  (property "Value" "GND" (at 87.63 40.6399 90) (show_name no) (do_not_autoplace no) (effects (font (size 1.27 1.27)) (justify right)))
  (property "Footprint" "" (at 83.82 40.64 0) (hide yes) (show_name no) (do_not_autoplace no) (effects (font (size 1.27 1.27))))
  (property "Datasheet" "" (at 83.82 40.64 0) (hide yes) (show_name no) (do_not_autoplace no) (effects (font (size 1.27 1.27))))
  (property "Description" "Power symbol creates a global label with name \"GND\" , ground" (at 83.82 40.64 0) (hide yes) (show_name no) (do_not_autoplace no) (effects (font (size 1.27 1.27))))
  (pin "1"))
 (symbol
  (lib_id "power:+3V3")
  (at 83.82 48.26 270)
  (unit 1)
  (body_style 1)
  (exclude_from_sim no)
  (in_bom yes)
  (on_board yes)
  (in_pos_files yes)
  (dnp no)
  (fields_autoplaced yes)
  (property "Reference" "#PWR09" (at 80.01 48.26 0) (hide yes) (show_name no) (do_not_autoplace no) (effects (font (size 1.27 1.27))))
  (property "Value" "+3V3" (at 87.63 48.2599 90) (show_name no) (do_not_autoplace no) (effects (font (size 1.27 1.27)) (justify left)))
  (property "Footprint" "" (at 83.82 48.26 0) (hide yes) (show_name no) (do_not_autoplace no) (effects (font (size 1.27 1.27))))
  (property "Datasheet" "" (at 83.82 48.26 0) (hide yes) (show_name no) (do_not_autoplace no) (effects (font (size 1.27 1.27))))
  (property "Description" "Power symbol creates a global label with name \"+3V3\"" (at 83.82 48.26 0) (hide yes) (show_name no) (do_not_autoplace no) (effects (font (size 1.27 1.27))))
  (pin "1"))
 (symbol
  (lib_id "ISK Doorlock Libraries:Mini560")
  (at 207.01 43.18 0)
  (mirror y)
  (unit 1)
  (body_style 1)
  (exclude_from_sim no)
  (in_bom yes)
  (on_board yes)
  (in_pos_files yes)
  (dnp no)
  (fields_autoplaced yes)
  (property "Reference" "U2" (at 196.85 36.83 0) (show_name no) (do_not_autoplace yes) (effects (font (size 1.27 1.27))))
  (property "Value" "Mini560" (at 196.85 27.94 0) (show_name no) (do_not_autoplace no) (effects (font
    (face "KiCad Font") (size 1.27 1.27) (color 0 0 0 1))))
  (property "Footprint" "" (at 207.01 43.18 0) (hide yes) (show_name no) (do_not_autoplace no) (effects (font (size 1.27 1.27))))
  (property "Datasheet" "" (at 207.01 43.18 0) (hide yes) (show_name no) (do_not_autoplace no) (effects (font (size 1.27 1.27))))
  (property "Description" "" (at 207.01 43.18 0) (hide yes) (show_name no) (do_not_autoplace no) (effects (font (size 1.27 1.27))))
  (pin "3")
  (pin "1")
  (pin "2")
  (pin "4"))
 (symbol
  (lib_id "Device:C_Polarized")
  (at 220.98 36.83 0)
  (unit 1)
  (body_style 1)
  (exclude_from_sim no)
  (in_bom yes)
  (on_board yes)
  (in_pos_files yes)
  (dnp no)
  (fields_autoplaced yes)
  (property "Reference" "C1" (at 224.79 34.6709 0) (show_name no) (do_not_autoplace no) (effects (font (size 1.27 1.27)) (justify left)))
  (property "Value" "470uF-1000uF" (at 224.79 37.2109 0) (show_name no) (do_not_autoplace no) (effects (font (size 1.27 1.27)) (justify left)))
  (property "Footprint" "" (at 221.9452 40.64 0) (hide yes) (show_name no) (do_not_autoplace no) (effects (font (size 1.27 1.27))))
  (property "Datasheet" "" (at 220.98 36.83 0) (hide yes) (show_name no) (do_not_autoplace no) (effects (font (size 1.27 1.27))))
  (property "Description" "Polarized capacitor" (at 220.98 36.83 0) (hide yes) (show_name no) (do_not_autoplace no) (effects (font (size 1.27 1.27))))
  (pin "1")
  (pin "2"))
 (symbol
  (lib_id "Device:C")
  (at 77.47 129.54 270)
  (unit 1)
  (body_style 1)
  (exclude_from_sim no)
  (in_bom yes)
  (on_board yes)
  (in_pos_files yes)
  (dnp no)
  (property "Reference" "C6" (at 77.47 137.16 90) (show_name no) (do_not_autoplace no) (effects (font (size 1.27 1.27))))
  (property "Value" "100nF" (at 77.47 134.62 90) (show_name no) (do_not_autoplace no) (effects (font (size 1.27 1.27))))
  (property "Footprint" "" (at 73.66 130.5052 0) (hide yes) (show_name no) (do_not_autoplace no) (effects (font (size 1.27 1.27))))
  (property "Datasheet" "" (at 77.47 129.54 0) (hide yes) (show_name no) (do_not_autoplace no) (effects (font (size 1.27 1.27))))
  (property "Description" "Unpolarized capacitor" (at 77.47 129.54 0) (hide yes) (show_name no) (do_not_autoplace no) (effects (font (size 1.27 1.27))))
  (pin "1")
  (pin "2"))
 (symbol
  (lib_id "power:VCC")
  (at 213.36 33.02 0)
  (unit 1)
  (body_style 1)
  (exclude_from_sim no)
  (in_bom yes)
  (on_board yes)
  (in_pos_files yes)
  (dnp no)
  (fields_autoplaced yes)
  (property "Reference" "#PWR05" (at 213.36 36.83 0) (hide yes) (show_name no) (do_not_autoplace no) (effects (font (size 1.27 1.27))))
  (property "Value" "VCC" (at 213.36 27.94 0) (show_name no) (do_not_autoplace no) (effects (font (size 1.27 1.27))))
  (property "Footprint" "" (at 213.36 33.02 0) (hide yes) (show_name no) (do_not_autoplace no) (effects (font (size 1.27 1.27))))
  (property "Datasheet" "" (at 213.36 33.02 0) (hide yes) (show_name no) (do_not_autoplace no) (effects (font (size 1.27 1.27))))
  (property "Description" "Power symbol creates a global label with name \"VCC\"" (at 213.36 33.02 0) (hide yes) (show_name no) (do_not_autoplace no) (effects (font (size 1.27 1.27))))
  (pin "1"))
 (symbol
  (lib_id "power:GND")
  (at 175.26 40.64 0)
  (unit 1)
  (body_style 1)
  (exclude_from_sim no)
  (in_bom yes)
  (on_board yes)
  (in_pos_files yes)
  (dnp no)
  (fields_autoplaced yes)
  (property "Reference" "#PWR03" (at 175.26 46.99 0) (hide yes) (show_name no) (do_not_autoplace no) (effects (font (size 1.27 1.27))))
  (property "Value" "GND" (at 175.26 45.72 0) (show_name no) (do_not_autoplace no) (effects (font (size 1.27 1.27))))
  (property "Footprint" "" (at 175.26 40.64 0) (hide yes) (show_name no) (do_not_autoplace no) (effects (font (size 1.27 1.27))))
  (property "Datasheet" "" (at 175.26 40.64 0) (hide yes) (show_name no) (do_not_autoplace no) (effects (font (size 1.27 1.27))))
  (property "Description" "Power symbol creates a global label with name \"GND\" , ground" (at 175.26 40.64 0) (hide yes) (show_name no) (do_not_autoplace no) (effects (font (size 1.27 1.27))))
  (pin "1"))
 (symbol
  (lib_id "power:+7.5V")
  (at 269.24 33.02 0)
  (unit 1)
  (body_style 1)
  (exclude_from_sim no)
  (in_bom yes)
  (on_board yes)
  (in_pos_files yes)
  (dnp no)
  (fields_autoplaced yes)
  (property "Reference" "#PWR01" (at 269.24 36.83 0) (hide yes) (show_name no) (do_not_autoplace no) (effects (font (size 1.27 1.27))))
  (property "Value" "+7.5V" (at 269.24 27.94 0) (show_name no) (do_not_autoplace no) (effects (font (size 1.27 1.27))))
  (property "Footprint" "" (at 269.24 33.02 0) (hide yes) (show_name no) (do_not_autoplace no) (effects (font (size 1.27 1.27))))
  (property "Datasheet" "" (at 269.24 33.02 0) (hide yes) (show_name no) (do_not_autoplace no) (effects (font (size 1.27 1.27))))
  (property "Description" "Power symbol creates a global label with name \"+7.5V\"" (at 269.24 33.02 0) (hide yes) (show_name no) (do_not_autoplace no) (effects (font (size 1.27 1.27))))
  (pin "1"))
 (symbol
  (lib_id "power:+3.3V")
  (at 175.26 33.02 0)
  (unit 1)
  (body_style 1)
  (exclude_from_sim no)
  (in_bom yes)
  (on_board yes)
  (in_pos_files yes)
  (dnp no)
  (fields_autoplaced yes)
  (property "Reference" "#PWR04" (at 175.26 36.83 0) (hide yes) (show_name no) (do_not_autoplace no) (effects (font (size 1.27 1.27))))
  (property "Value" "+3.3V" (at 175.26 27.94 0) (show_name no) (do_not_autoplace no) (effects (font (size 1.27 1.27))))
  (property "Footprint" "" (at 175.26 33.02 0) (hide yes) (show_name no) (do_not_autoplace no) (effects (font (size 1.27 1.27))))
  (property "Datasheet" "" (at 175.26 33.02 0) (hide yes) (show_name no) (do_not_autoplace no) (effects (font (size 1.27 1.27))))
  (property "Description" "Power symbol creates a global label with name \"+3.3V\"" (at 175.26 33.02 0) (hide yes) (show_name no) (do_not_autoplace no) (effects (font (size 1.27 1.27))))
  (pin "1"))
 (symbol
  (lib_id "ISK Doorlock Libraries:ESP32-C3-Super Mini")
  (at 147.32 93.98 0)
  (unit 1)
  (body_style 1)
  (exclude_from_sim no)
  (in_bom yes)
  (on_board yes)
  (in_pos_files yes)
  (dnp no)
  (fields_autoplaced yes)
  (property "Reference" "U1" (at 147.32 71.12 0) (show_name no) (do_not_autoplace no) (effects (font (size 1.27 1.27))))
  (property "Value" "ESP32-C3" (at 147.32 73.66 0) (show_name no) (do_not_autoplace no) (effects (font (size 1.27 1.27))))
  (property "Footprint" "" (at 147.32 93.98 0) (hide yes) (show_name no) (do_not_autoplace no) (effects (font (size 1.27 1.27))))
  (property "Datasheet" "https://www.tindie.com/products/adz1122/esp32-c3-development-board-esp32-supermini/" (at 147.32 93.98 0) (hide yes) (show_name no) (do_not_autoplace no) (effects (font (size 1.27 1.27))))
  (property "Description" "" (at 147.32 93.98 0) (hide yes) (show_name no) (do_not_autoplace no) (effects (font (size 1.27 1.27))))
  (property "Manufacturer" "Maker go" (at 147.32 93.98 0) (hide yes) (show_name no) (do_not_autoplace no) (effects (font (size 1.27 1.27))))
  (pin "4")
  (pin "11")
  (pin "8")
  (pin "3")
  (pin "10")
  (pin "2")
  (pin "9")
  (pin "14")
  (pin "13")
  (pin "6")
  (pin "12")
  (pin "1")
  (pin "16")
  (pin "5")
  (pin "7")
  (pin "15"))
 (symbol
  (lib_id "Device:C_Polarized")
  (at 203.2 87.63 0)
  (mirror x)
  (unit 1)
  (body_style 1)
  (exclude_from_sim no)
  (in_bom yes)
  (on_board yes)
  (in_pos_files yes)
  (dnp no)
  (property "Reference" "C3" (at 207.01 88.9 0) (show_name no) (do_not_autoplace no) (effects (font (size 1.27 1.27)) (justify left)))
  (property "Value" "100uF" (at 207.01 86.36 0) (show_name no) (do_not_autoplace no) (effects (font (size 1.27 1.27)) (justify left)))
  (property "Footprint" "" (at 204.1652 83.82 0) (hide yes) (show_name no) (do_not_autoplace no) (effects (font (size 1.27 1.27))))
  (property "Datasheet" "" (at 203.2 87.63 0) (hide yes) (show_name no) (do_not_autoplace no) (effects (font (size 1.27 1.27))))
  (property "Description" "Polarized capacitor" (at 203.2 87.63 0) (hide yes) (show_name no) (do_not_autoplace no) (effects (font (size 1.27 1.27))))
  (pin "1")
  (pin "2"))
 (symbol
  (lib_id "power:GND")
  (at 269.24 40.64 0)
  (unit 1)
  (body_style 1)
  (exclude_from_sim no)
  (in_bom yes)
  (on_board yes)
  (in_pos_files yes)
  (dnp no)
  (fields_autoplaced yes)
  (property "Reference" "#PWR02" (at 269.24 46.99 0) (hide yes) (show_name no) (do_not_autoplace no) (effects (font (size 1.27 1.27))))
  (property "Value" "GND" (at 269.24 45.72 0) (show_name no) (do_not_autoplace no) (effects (font (size 1.27 1.27))))
  (property "Footprint" "" (at 269.24 40.64 0) (hide yes) (show_name no) (do_not_autoplace no) (effects (font (size 1.27 1.27))))
  (property "Datasheet" "" (at 269.24 40.64 0) (hide yes) (show_name no) (do_not_autoplace no) (effects (font (size 1.27 1.27))))
  (property "Description" "Power symbol creates a global label with name \"GND\" , ground" (at 269.24 40.64 0) (hide yes) (show_name no) (do_not_autoplace no) (effects (font (size 1.27 1.27))))
  (pin "1"))
 (symbol
  (lib_id "Switch:SW_Push")
  (at 77.47 116.84 0)
  (mirror x)
  (unit 1)
  (body_style 1)
  (exclude_from_sim no)
  (in_bom yes)
  (on_board yes)
  (in_pos_files yes)
  (dnp no)
  (property "Reference" "SW2" (at 77.47 124.46 0) (show_name no) (do_not_autoplace no) (effects (font (size 1.27 1.27))))
  (property "Value" "ESPNOW Config" (at 77.47 121.92 0) (show_name no) (do_not_autoplace no) (effects (font (size 1.27 1.27))))
  (property "Footprint" "" (at 77.47 121.92 0) (hide yes) (show_name no) (do_not_autoplace no) (effects (font (size 1.27 1.27))))
  (property "Datasheet" "" (at 77.47 121.92 0) (hide yes) (show_name no) (do_not_autoplace no) (effects (font (size 1.27 1.27))))
  (property "Description" "Push button switch, generic, two pins" (at 77.47 116.84 0) (hide yes) (show_name no) (do_not_autoplace no) (effects (font (size 1.27 1.27))))
  (pin "2")
  (pin "1"))
 (symbol
  (lib_id "ISK Doorlock Libraries:LCD OLED 128 x 64")
  (at 57.15 49.53 0)
  (unit 1)
  (body_style 1)
  (exclude_from_sim no)
  (in_bom yes)
  (on_board yes)
  (in_pos_files yes)
  (dnp no)
  (fields_autoplaced yes)
  (property "Reference" "LCD1" (at 48.26 30.48 0) (show_name no) (do_not_autoplace no) (effects (font (size 1.27 1.27))))
  (property "Value" "LCD OLED 128 x 64" (at 48.26 33.02 0) (show_name no) (do_not_autoplace no) (effects (font (size 1.27 1.27))))
  (property "Footprint" "" (at 57.15 49.53 0) (hide yes) (show_name no) (do_not_autoplace no) (effects (font (size 1.27 1.27))))
  (property "Datasheet" "" (at 57.15 49.53 0) (hide yes) (show_name no) (do_not_autoplace no) (effects (font (size 1.27 1.27))))
  (property "Description" "" (at 57.15 49.53 0) (hide yes) (show_name no) (do_not_autoplace no) (effects (font (size 1.27 1.27))))
  (pin "2")
  (pin "4")
  (pin "1")
  (pin "3"))
 (sheet_instances
  (path ""
   (page "1")))
 (embedded_fonts no))
